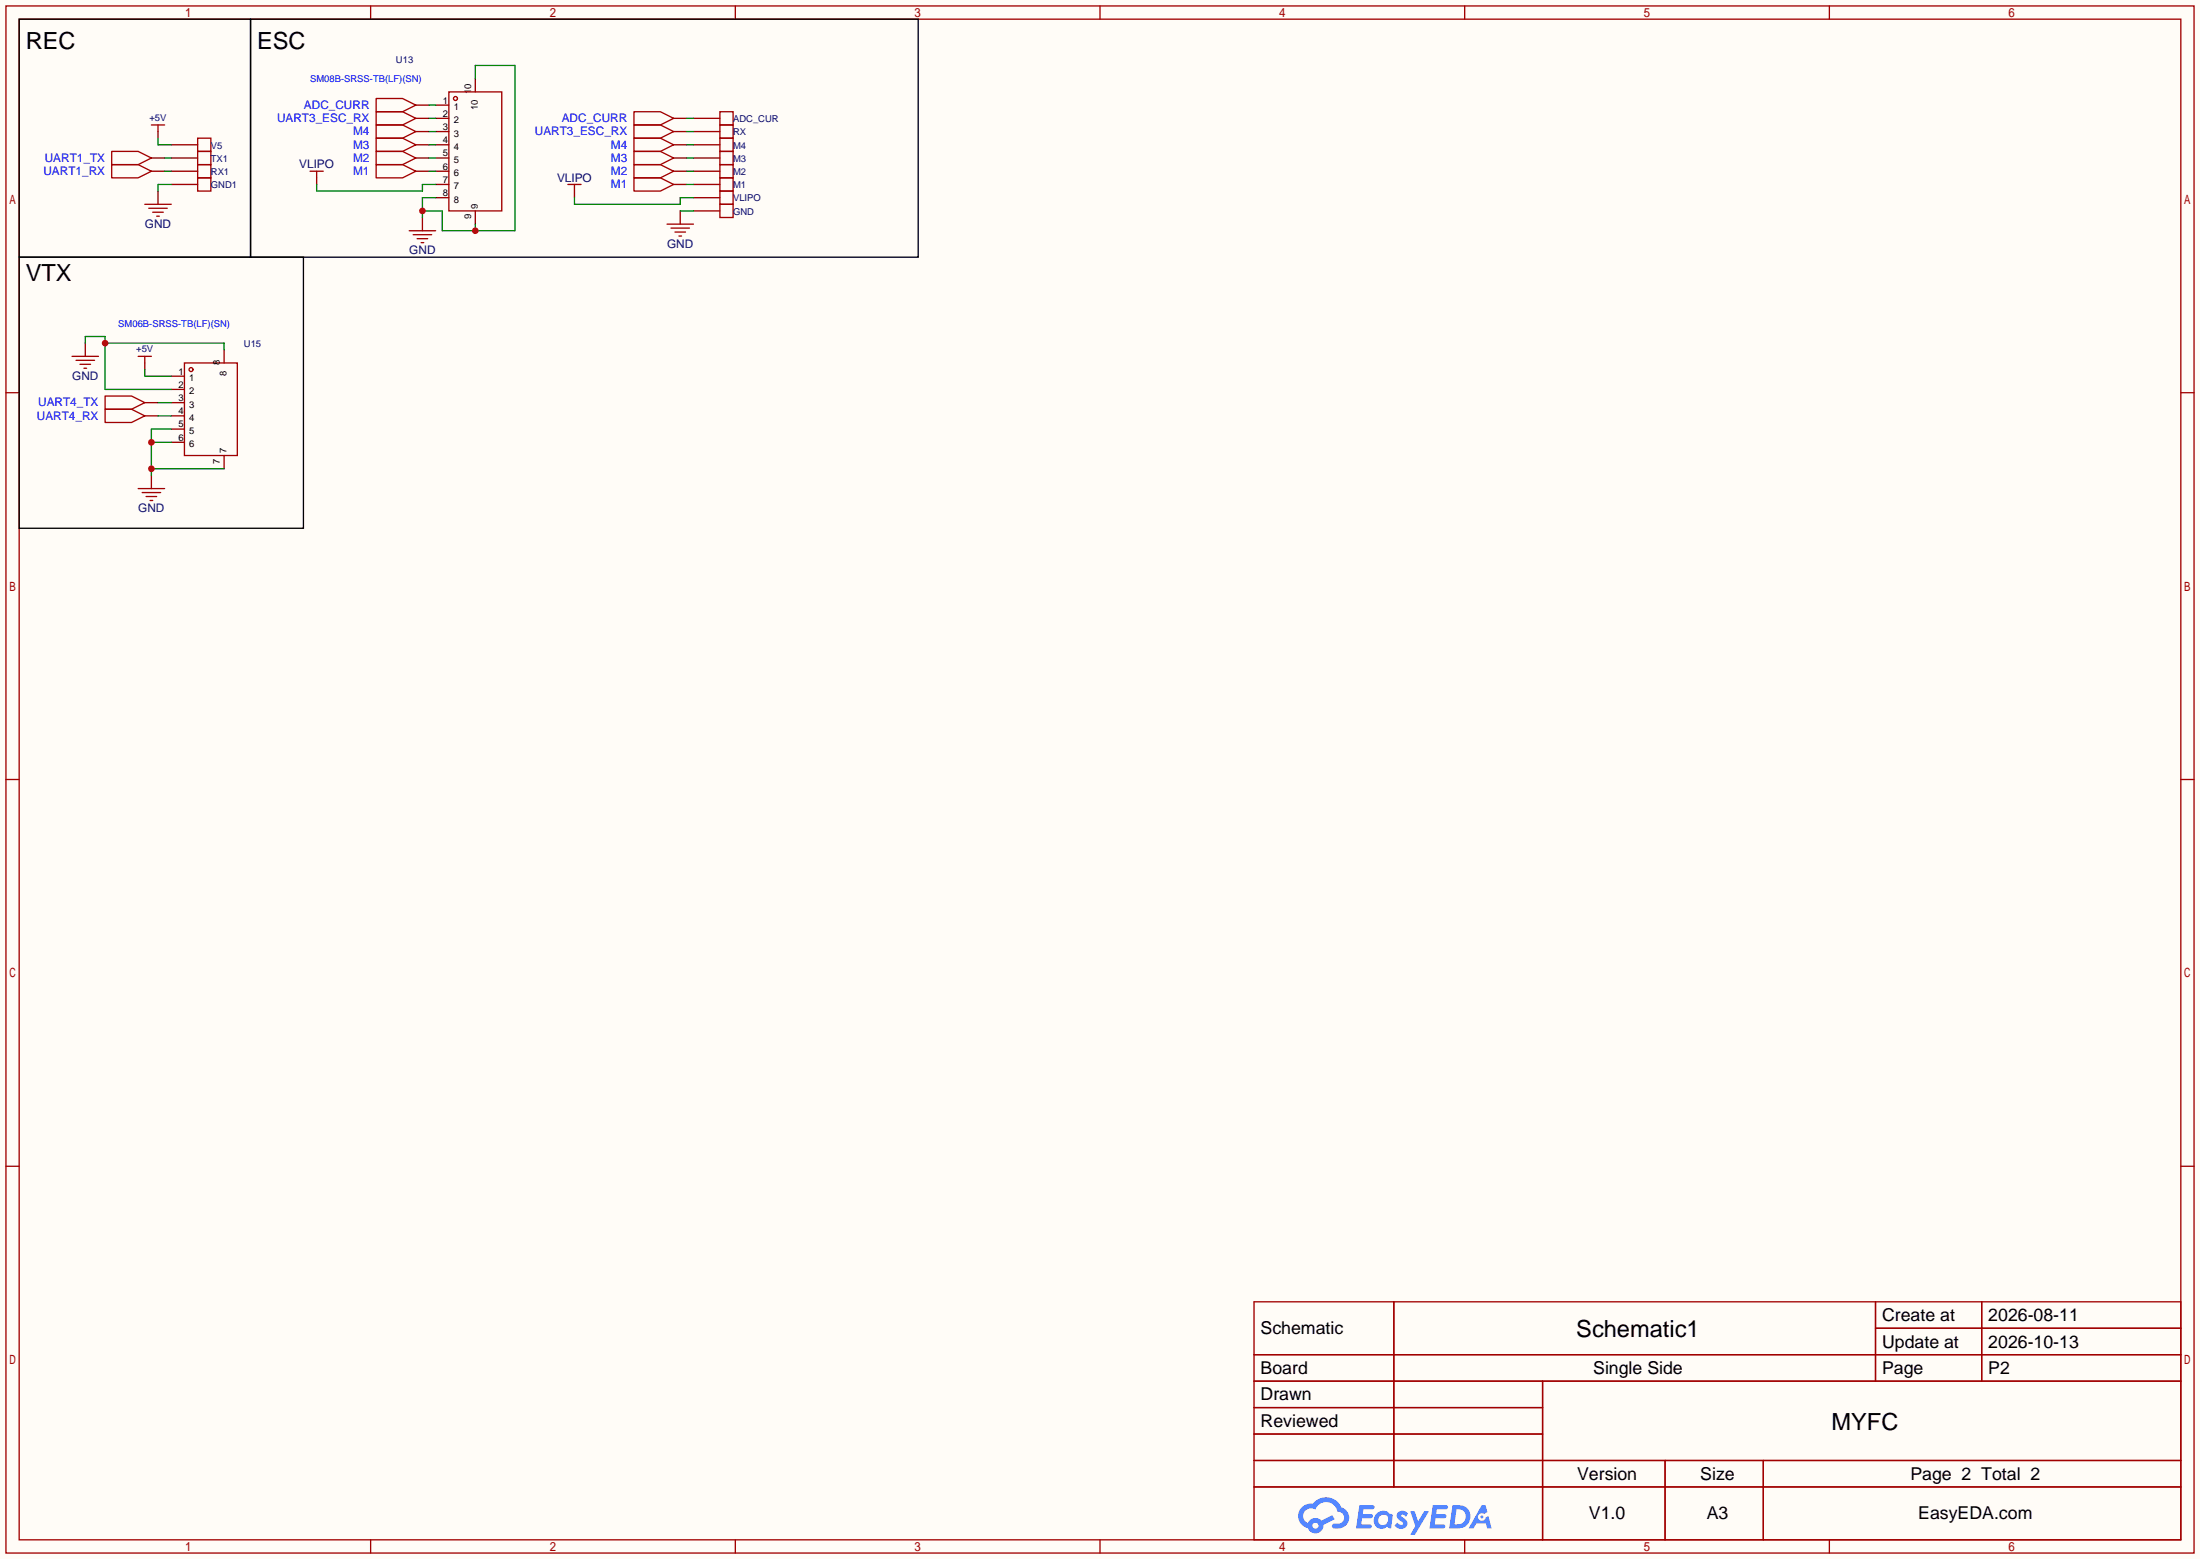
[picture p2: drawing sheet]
<svg xmlns="http://www.w3.org/2000/svg" width="423mm" height="299mm" viewBox="0 0 423 299" stroke-linecap="round" stroke-linejoin="round" font-family="sans-serif">
<path d="M0 0h422.7v299.5h-422.7z" fill="#fffcf7"/>
<g fill="none" stroke="#a10000" stroke-width=".25">
<path d="M1.1 1.1h420.4v297.2h-420.4zM3.7 3.7h415.3v292.1h-415.3zM71.2 1.1v2.6M141.3 1.1v2.6M211.3 1.1v2.6M281.4 1.1v2.6M351.5 1.1v2.6M1.1 75.4h2.6M419 75.4h2.5M1.1 149.7h2.6M419 149.7h2.5M1.1 224h2.6"/>
<path d="M419 224h2.5M240.9 250.1h178.1v45.7h-178.1zM267.8 250.1v35.5M360.3 250.1v15.2M360.3 255.1h58.7M380.7 250.1v15.2M240.9 260.2h178.1M240.9 265.3h178.1M240.9 270.4h55.5M240.9 275.5h55.5M296.4 265.3v30.5M71.2 295.8v2.5"/>
<path d="M141.3 295.8v2.5M211.3 295.8v2.5M240.9 280.5h178.1M240.9 285.6h178.1M281.4 295.8v2.5M319.9 280.5v15.3M338.8 280.5v15.3M351.5 295.8v2.5"/>
</g>
<g fill="#5487ff">
<path d="M268.7 290.5a1.3 1.3 0 0 1 1.8 .2l-.4 .7a.54 .54 0 0 0-.9-.3l.1 .2a1.58 1.58 0 0 1 1.1 1.6 1.43 1.43 0 0 1-2.5 .2l.5-.6a.64 .64 0 0 0 .5 .4 .64 .64 0 0 0 .7-.2l-.2-.3a1.35 1.35 0 0 1-.9-1.8z"/>
<path d="M270.9 290.3h.9l.6 1.9 1.2-1.9h.9l-2.7 4.5h-.9l1-1.7z"/>
<path d="M261.2 289.1h1.6a1.31 1.31 0 0 1 1.2 .2 .4 .4 0 0 1-.3 .6h-1.8l-.1 .9h1.6a.4 .4 0 0 1 .4 .5 .4 .4 0 0 1-.4 .3h-1.7l-.2 1.2h.8a1.23 1.23 0 0 1 1.2 .2 .39 .39 0 0 1-.3 .6h-2.7z"/>
<path d="M275.3 289.1h1.6a1.32 1.32 0 0 1 1.2 .2 .39 .39 0 0 1-.3 .6h-1.8l-.1 .9h1.6a.4 .4 0 0 1 .4 .5 .4 .4 0 0 1-.4 .3h-1.7l-.2 1.2h.8a1.23 1.23 0 0 1 1.2 .2 .39 .39 0 0 1-.3 .6h-2.7z"/>
<path d="M284.7 289.1h.7l.3 1.4-.6 .3a.75 .75 0 0 0-1.1 .3 .75 .75 0 0 0 .5 1.1 .75 .75 0 0 0 .9-.7l.5-.3 .7 2.4h-.9l-.2-1h-1.9l-.5 1h-.9z"/>
<path d="M279.1 289.1l-.7 4.5h1.5a2.27 2.27 0 0 0 2.6-2.3 2.27 2.27 0 0 0-2.7-2.2zM279.8 289.9a1.5 1.5 0 0 1 1.8 1.5 1.5 1.5 0 0 1-1.9 1.4h-.3z"/>
<path d="M264.5 290.7a1.6 1.6 0 0 0-.4 2.2 1.6 1.6 0 0 0 2.2 .5l.2-.2 .8 .4 .3-2.5-.2-.3h-.5a1.58 1.58 0 0 0-2.4-.1zM265.1 291.3a.99 .99 0 0 1 1.6 .3 .99 .99 0 0 1-.9 1.3 .94 .94 0 0 1-1-.5 .94 .94 0 0 1 .3-1.1z"/>
<path d="M250.1 289.5a2.37 2.37 0 0 0 1.2 4 1.54 1.54 0 0 0 1.7 1 1.54 1.54 0 0 0 1.3-1.6l2.1-1.1-.5-.8-2 1.1a1.57 1.57 0 0 0-2.6 .5 1.5 1.5 0 0 1-.8-2.1 1.5 1.5 0 0 1 2.2-.5 2.23 2.23 0 0 1 2.3-1.5 2.23 2.23 0 0 1 2 1.9 1.16 1.16 0 0 1 1.2 1 1.16 1.16 0 0 1-1.1 1.3h-.6a.47 .47 0 0 0-.6 .4 .47 .47 0 0 0 .4 .5 2.19 2.19 0 0 0 2.4-.8 2.19 2.19 0 0 0 .1-2.5l-1.1-.8a3.2 3.2 0 0 0-5.5-.7l-1.1 .1zM252.1 293.1a.6 .6 0 0 1 1.2 0 .6 .6 0 0 1-1.2 0z"/>
<circle cx="284.7" cy="291.4" r=".28"/>
</g>
<g fill="none" stroke="#870000" stroke-width=".25">
<path d="M91.3 15.1v2.6M29.1 30.4h2.5M29.1 32.9h2.5M30.4 25.3v1.2M30.4 36.7v2.5M32.9 27.8h5.1M32.9 30.4h5.1M32.9 32.9h5.1M32.9 35.4h5.1M60.8 34.2v1.2M79.9 27.8h2.5M79.9 30.4h2.5"/>
<path d="M79.9 32.9h2.5M79.9 25.3h2.5M79.9 22.7h2.5M79.9 20.2h2.5M83.7 27.8h2.5M83.7 30.4h2.5M83.7 32.9h2.5M83.7 35.4h2.5M83.7 38h2.5M83.7 25.3h2.5M83.7 22.7h2.5M83.7 20.2h2.5"/>
<path d="M81.2 41.8v2.5M91.3 40.5v2.6"/>
</g>
<g fill="none" stroke="#a10000" stroke-width=".25">
<path d="M72.3 18.9h5l2.6 1.3-2.6 1.3h-5zM86.2 17.7h10.2v22.8h-10.2zM21.5 31.6h5l2.6 1.3-2.6 1.3h-5zM21.5 29.1h5l2.6 1.3-2.6 1.2h-5zM27.8 39.2h5.1M29.1 24h2.5M30.4 24v1.3M38 26.5h2.5v2.6h-2.5zM38 29.1h2.5v2.5h-2.5zM38 31.6h2.5v2.6h-2.5zM38 34.2h2.5v2.5h-2.5zM59.6 32.9h2.5"/>
<path d="M60.8 32.9v1.3M72.3 21.5h5l2.6 1.2-2.6 1.3h-5zM72.3 24h5l2.6 1.3-2.6 1.2h-5zM72.3 26.5h5l2.6 1.3-2.6 1.3h-5zM72.3 29.1h5l2.6 1.3-2.6 1.2h-5zM72.3 31.6h5l2.6 1.3-2.6 1.3h-5zM28.6 40h3.5M29.3 40.8h2.1M30.1 41.5h.5M78.6 44.3h5.1M79.4 45.1h3.5M80.1 45.8h2.1"/>
<path d="M80.9 46.6h.5"/>
<circle cx="87.5" cy="18.9" r=".38"/>
</g>
<g fill="none" stroke="#008700" stroke-width=".25">
<path d="M91.3 15.1v-2.5h7.6v31.7h-13.9v-3.8h-3.8M30.4 26.5v1.3h2.5M31.6 32.9h1.3M31.6 30.4h1.3M32.9 35.4h-2.5v1.3M60.8 35.4v1.3h20.4v-1.3h2.5M82.4 27.8h1.3M82.4 32.9h1.3M82.4 30.4h1.3M82.4 20.2h1.3M82.4 22.7h1.3M82.4 25.3h1.3"/>
<path d="M83.7 38h-2.5v3.8M91.3 43.1v1.2"/>
</g>
<g fill="#c00">
<circle cx="81.2" cy="40.5" r=".63"/>
<circle cx="91.3" cy="44.3" r=".63"/>
</g>
<path d="M3.7 3.7h44.4v45.7h-44.4zM48.1 3.7h128.3v45.7h-128.3zM3.7 49.4h54.6v52.1h-54.6z" fill="none" stroke="#000" stroke-width=".25"/>
<g fill="none" stroke="#a10000" stroke-width=".25">
<path d="M13.8 68.5h5.1M14.6 69.2h3.6M15.4 70h2M16.1 70.7h.5M26.5 68.5h2.6M27.8 68.5v1.2M35.4 69.7h10.2v17.8h-10.2z"/>
<circle cx="36.7" cy="71" r=".38"/>
</g>
<path d="M16.4 65.9v2.6M27.8 69.7v1.3M32.9 72.3h2.5M32.9 74.8h2.5M32.9 77.3h2.5M32.9 79.9h2.5M43.1 67.2v2.5M32.9 82.4h2.5M32.9 85h2.5M43.1 87.5v2.5" fill="none" stroke="#870000" stroke-width=".25"/>
<path d="M16.4 65.9v-1.3h3.8v10.2h12.7M20.2 65.9h22.9v1.3M27.8 71v1.3h5.1" fill="none" stroke="#008700" stroke-width=".25"/>
<circle cx="20.2" cy="65.9" r=".63" fill="#c00"/>
<path d="M27.8 77.3h2.6M27.8 79.9h2.6M29.1 91.3v2.6" fill="none" stroke="#870000" stroke-width=".25"/>
<path d="M20.2 76.1h5.1l2.5 1.2-2.5 1.3h-5.1zM20.2 78.6h5.1l2.5 1.3-2.5 1.3h-5.1zM26.5 93.9h5.1M27.3 94.6h3.6M28.1 95.4h2M28.8 96.1h.5" fill="none" stroke="#a10000" stroke-width=".25"/>
<path d="M30.4 77.3h2.5M30.4 79.9h2.5M29.1 85h3.8M29.1 90h14M32.9 82.4h-3.8v8.9" fill="none" stroke="#008700" stroke-width=".25"/>
<g fill="#c00">
<circle cx="29.1" cy="85" r=".63"/>
<circle cx="29.1" cy="90" r=".63"/>
</g>
<g fill="none" stroke="#870000" stroke-width=".25">
<path d="M110.4 36.7v1.3M129.4 22.7h2.6M129.4 25.3h2.6M129.4 27.8h2.6M129.4 30.4h2.6M129.4 32.9h2.6M129.4 35.4h2.6M133.2 22.7h5.1M133.2 25.3h5.1M133.2 27.8h5.1M133.2 30.4h5.1M133.2 32.9h5.1"/>
<path d="M133.2 35.4h5.1M133.2 38h5.1M130.7 40.5v2.6M133.2 40.5h5.1"/>
</g>
<g fill="none" stroke="#a10000" stroke-width=".25">
<path d="M109.1 35.4h2.5M110.4 35.4v1.3M121.8 21.5h5.1l2.5 1.2-2.5 1.3h-5.1zM121.8 24h5.1l2.5 1.3-2.5 1.2h-5.1zM121.8 26.5h5.1l2.5 1.3-2.5 1.3h-5.1zM121.8 29.1h5.1l2.5 1.3-2.5 1.2h-5.1zM121.8 31.6h5.1l2.5 1.3-2.5 1.3h-5.1zM121.8 34.2h5.1l2.5 1.2-2.5 1.3h-5.1zM138.3 21.5h2.5v2.5h-2.5zM138.3 24h2.5v2.5h-2.5zM138.3 26.5h2.5v2.6h-2.5zM138.3 29.1h2.5v2.5h-2.5z"/>
<path d="M138.3 31.6h2.5v2.6h-2.5zM138.3 34.2h2.5v2.5h-2.5zM138.3 36.7h2.5v2.5h-2.5zM138.3 39.2h2.5v2.6h-2.5zM128.1 43.1h5.1M128.9 43.8h3.6M129.7 44.6h2M130.4 45.3h.5"/>
</g>
<path d="M110.4 38v1.2h20.3v-1.2h2.5M132 22.7h1.2M132 25.3h1.2M132 27.8h1.2M132 30.4h1.2M132 32.9h1.2M132 35.4h1.2M130.7 40.5h2.5" fill="none" stroke="#008700" stroke-width=".25"/>
<g font-size="4.5">
<text x="5" y="9.5">REC</text>
<text x="49.4" y="9.5">ESC</text>
<text x="5" y="53.9">VTX</text>
<text x="302.8" y="256.9">Schematic1</text>
<text x="351.9" y="274.6">MYFC</text>
</g>
<g font-size="3.4">
<text x="242.2" y="256.3">Schematic</text>
<text x="361.6" y="253.8">Create at</text>
<text x="382" y="253.8">2026-08-11</text>
<text x="242.2" y="263.9">Board</text>
<text x="306.1" y="263.9">Single Side</text>
<text x="361.6" y="258.8">Update at</text>
<text x="361.6" y="263.9">Page</text>
<text x="382" y="258.8">2026-10-13</text>
<text x="382" y="263.9">P2</text>
<text x="242.2" y="269">Drawn</text>
<text x="242.2" y="274.1">Reviewed</text>
<text x="303" y="284.2">Version</text>
<text x="326.7" y="284.2">Size</text>
<text x="367" y="284.2">Page 2 Total 2</text>
<text x="305.3" y="291.9">V1.0</text>
<text x="327.9" y="291.9">A3</text>
<text x="368.5" y="291.9">EasyEDA.com</text>
</g>
<g font-size="2.3" fill="#00f">
<text x="53.2" y="23.5">UART3_ESC_RX</text>
<text x="58.4" y="20.9">ADC_CURR</text>
<text x="107.9" y="23.5">ADC_CURR</text>
<text x="67.8" y="26">M4</text>
<text x="67.8" y="28.5">M3</text>
<text x="102.8" y="26">UART3_ESC_RX</text>
<text x="117.4" y="28.5">M4</text>
<text x="8.3" y="33.6">UART1_RX</text>
<text x="8.6" y="31.1">UART1_TX</text>
<text x="67.8" y="31.1">M2</text>
<text x="67.8" y="33.6">M1</text>
<text x="117.4" y="31.1">M3</text>
<text x="117.4" y="33.6">M2</text>
<text x="117.4" y="36.2">M1</text>
<text x="7.1" y="80.6">UART4_RX</text>
<text x="7.3" y="78.1">UART4_TX</text>
</g>
<g font-size="2.3" fill="#000080">
<text x="57.5" y="32.3">VLIPO</text>
<text x="107" y="34.9">VLIPO</text>
<text x="27.8" y="43.8">GND</text>
<text x="128.2" y="47.6">GND</text>
<text x="78.6" y="48.9">GND</text>
<text x="13.9" y="73">GND</text>
<text x="26.6" y="98.4">GND</text>
</g>
<g font-size="1.8" fill="#00f">
<text x="59.6" y="15.8">SM08B-SRSS-TB(LF)(SN)</text>
<text x="22.7" y="62.8">SM06B-SRSS-TB(LF)(SN)</text>
</g>
<g font-size="1.8" fill="#000080">
<text x="76.1" y="12">U13</text>
<text x="28.7" y="23.2">+5V</text>
<text x="140.8" y="23.5">ADC_CUR</text>
<text x="40.5" y="28.5">V5</text>
<text x="140.8" y="26">RX</text>
<text x="140.8" y="28.5">M4</text>
<text x="40.5" y="31.1">TX1</text>
<text x="40.5" y="33.6">RX1</text>
<text x="140.8" y="31.1">M3</text>
<text x="140.8" y="33.6">M2</text>
<text x="40.5" y="36.2">GND1</text>
<text x="140.8" y="36.2">M1</text>
<text x="140.8" y="38.7">VLIPO</text>
<text x="140.8" y="41.2">GND</text>
<text x="26.2" y="67.7">+5V</text>
<text x="46.9" y="66.6">U15</text>
</g>
<g font-size="1.8">
<text x="85.1" y="22.4">2</text>
<text x="85.1" y="19.9">1</text>
<text x="87.2" y="23.7">2</text>
<text x="87.2" y="21.2">1</text>
<text x="90.5" y="18" transform="rotate(-90 90.5 18)">10</text>
<text x="91.8" y="21.1" transform="rotate(-90 91.8 21.1)">10</text>
<text x="85.1" y="27.5">4</text>
<text x="85.1" y="25">3</text>
<text x="87.2" y="28.8">4</text>
<text x="87.2" y="26.2">3</text>
<text x="85.1" y="35.1">7</text>
<text x="85.1" y="32.6">6</text>
<text x="85.1" y="30">5</text>
<text x="87.2" y="33.9">6</text>
<text x="87.2" y="31.3">5</text>
<text x="85.1" y="37.7">8</text>
<text x="87.2" y="38.9">8</text>
<text x="87.2" y="36.4">7</text>
<text x="91.8" y="40.1" transform="rotate(-90 91.8 40.1)">9</text>
<text x="90.5" y="42.1" transform="rotate(-90 90.5 42.1)">9</text>
<text x="34.3" y="72">1</text>
<text x="42.3" y="70.1" transform="rotate(-90 42.3 70.1)">8</text>
<text x="34.3" y="74.5">2</text>
<text x="34.3" y="77">3</text>
<text x="36.4" y="73.2">1</text>
<text x="36.4" y="75.8">2</text>
<text x="43.5" y="72.2" transform="rotate(-90 43.5 72.2)">8</text>
<text x="34.3" y="79.6">4</text>
<text x="34.3" y="82.1">5</text>
<text x="36.4" y="78.3">3</text>
<text x="36.4" y="80.8">4</text>
<text x="36.4" y="83.4">5</text>
<text x="34.3" y="84.7">6</text>
<text x="36.4" y="85.9">6</text>
<text x="42.3" y="89.1" transform="rotate(-90 42.3 89.1)">7</text>
<text x="43.5" y="87" transform="rotate(-90 43.5 87)">7</text>
</g>
</svg>
